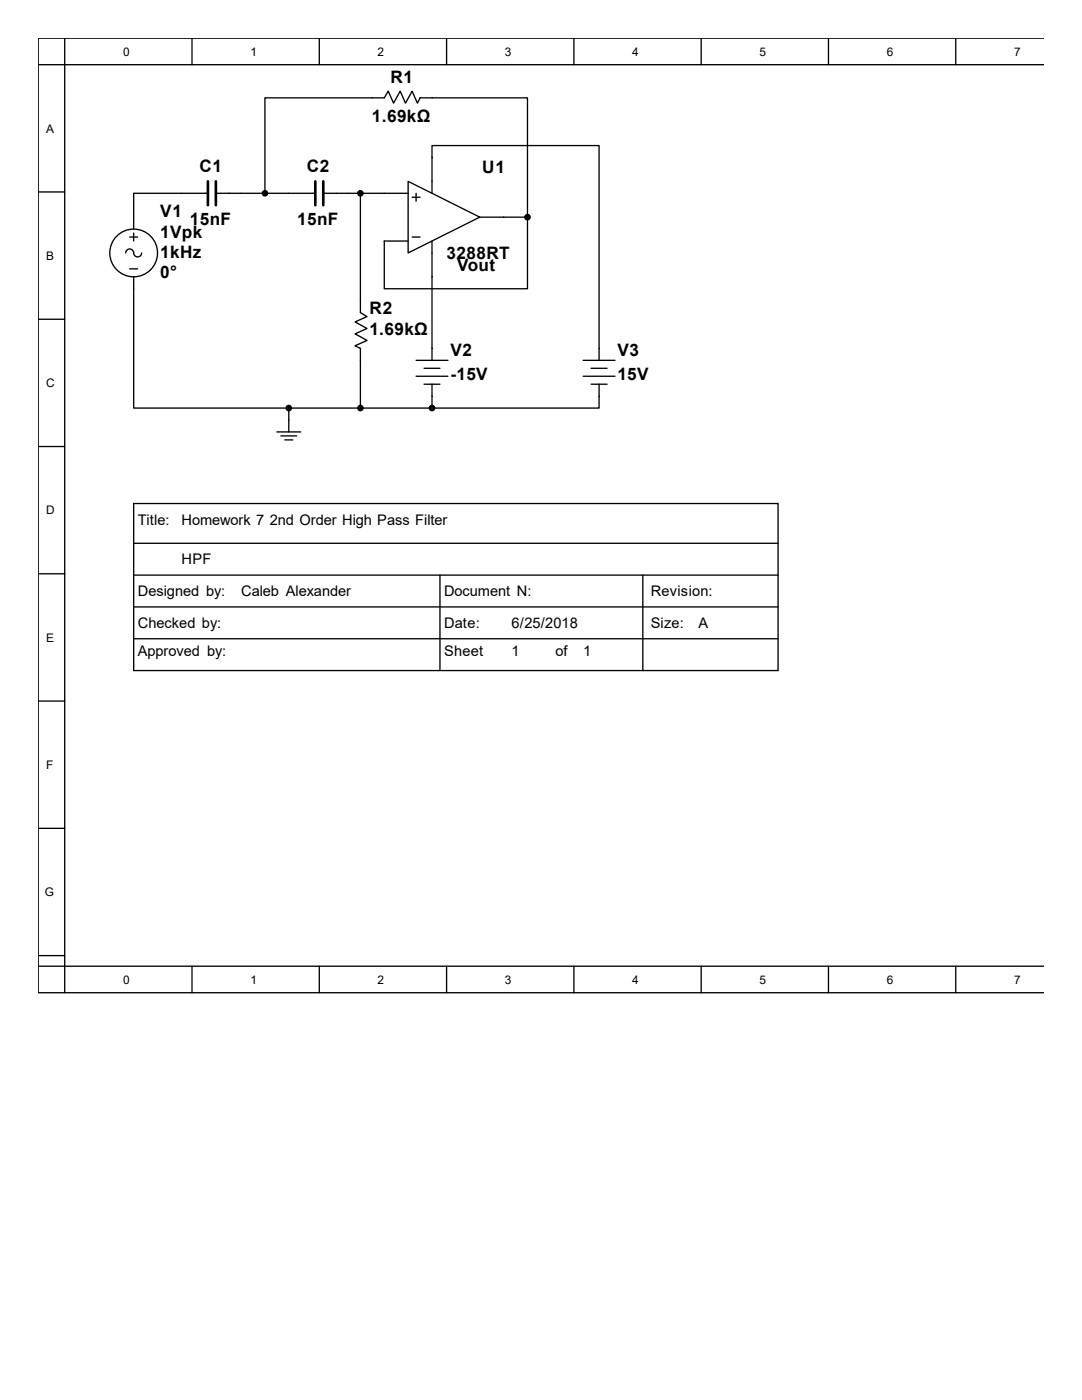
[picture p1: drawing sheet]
<svg xmlns="http://www.w3.org/2000/svg" width="216mm" height="279mm" viewBox="0 0 216 279" stroke-linecap="round" stroke-linejoin="round" font-family="sans-serif">
<g fill="none" stroke="#000" stroke-width=".26">
<path d="M7.6 12.9h200.7M12.9 7.6v190.5M38.3 7.6v5.3M63.7 7.6v5.3M89.1 7.6v5.3M114.5 7.6v5.3M139.9 7.6v5.3M165.3 7.6v5.3M190.7 7.6v5.3M208.3 7.6h-200.7v190.5h200.7M7.6 38.3h5.3M41.5 38.6h-14.8v7.1"/>
<path d="M43.1 38.6h19.8M52.9 38.6v-19.1h23.8l.8-1.3 1 2.4 1.4-2.4 1 2.4 1.3-2.4 1.1 2.4 .5-1.1h21.5v23.8M64.5 38.6h16.9M71.9 38.6v23.8l1.3 .8-2.3 1 2.3 1.4-2.3 1 2.3 1.3-2.3 1.1 1 .5v11.9M81.4 36.2l14.3 7.1-14.3 7.2zM82.2 39.4h1.6M83 38.6v1.6M86.2 38.6v-9.5h33.3v42.8M25.9 47.3h1.6M25.9 53.7h1.6M26.7 55.2v26.2h30.9M26.7 46.5v1.6"/>
<path d="M28.3 50.5a.79 .79 0 0 1-.8 .8 .79 .79 0 0 1-.8-.8 .79 .79 0 0 0-.8-.8 .79 .79 0 0 0-.8 .8M82.2 47.3h1.6M86.2 48.1v23.8M95.7 43.3h9.6M105.3 43.3v14.3h-28.6v-9.5h4.7M7.6 63.7h5.3M83 71.9h6.4M83 75.1h6.4M84.6 73.5h3.2M84.6 76.7h3.2M86.2 76.7v4.7M116.4 71.9h6.3"/>
<path d="M116.4 75.1h6.3M118 73.5h3.1M118 76.7h3.1M119.5 76.7v4.7h-33.3M7.6 89.1h5.3M55.2 86.2h4.8M56 87h3.2M56.8 87.8h1.6M57.6 81.4v4.8M57.6 81.4h28.6M7.6 114.5h5.3M26.7 100.5h128.6v33.3h-128.6z"/>
<path d="M26.7 108.4h128.6M26.7 114.8h128.6M87.8 114.8v19M128.3 114.8v19M7.6 139.9h5.3M26.7 121.1h128.6M26.7 127.5h128.6M7.6 165.3h5.3M7.6 190.7h5.3M7.6 192.8h200.7M38.3 192.8v5.3M63.7 192.8v5.3"/>
<path d="M89.1 192.8v5.3M114.5 192.8v5.3M139.9 192.8v5.3M165.3 192.8v5.3M190.7 192.8v5.3"/>
<circle cx="26.7" cy="50.5" r="4.8"/>
</g>
<g fill="#000" stroke="#000" stroke-width=".26">
<circle cx="52.9" cy="38.6" r=".53"/>
<circle cx="71.9" cy="38.6" r=".53"/>
<circle cx="105.3" cy="43.3" r=".53"/>
<circle cx="57.6" cy="81.4" r=".53"/>
<circle cx="71.9" cy="81.4" r=".53"/>
<circle cx="86.2" cy="81.4" r=".53"/>
</g>
<path d="M41.5 36.2v4.8M43.1 36.2v4.8M62.9 36.2v4.8M64.5 36.2v4.8" fill="none" stroke="#000" stroke-width=".53"/>
<g font-size="3.4">
<text x="77.9" y="16.6">R1</text>
<text x="74.2" y="24.3">1.69kΩ</text>
<text x="39.8" y="34.3">C1</text>
<text x="61.2" y="34.3">C2</text>
<text x="96.2" y="34.5">U1</text>
<text x="32" y="43.3">V1</text>
<text x="32" y="47.5">1Vpk</text>
<text x="37.9" y="44.9">15nF</text>
<text x="59.3" y="44.9">15nF</text>
<text x="32" y="51.5">1kHz</text>
<text x="89.1" y="51.8">3288RT</text>
<text x="32" y="55.4">0°</text>
<text x="91.2" y="54.1">Vout</text>
<text x="73.7" y="62.6">R2</text>
<text x="73.7" y="66.8">1.69kΩ</text>
<text x="89.9" y="71.1">V2</text>
<text x="123.2" y="71.1">V3</text>
<text x="89.9" y="75.8">-15V</text>
<text x="123.2" y="75.8">15V</text>
</g>
<g font-size="2.9">
<text x="27.5" y="104.7">Title:</text>
<text x="36.2" y="104.7">Homework 7 2nd Order High Pass Filter</text>
<text x="36.2" y="112.6">HPF</text>
<text x="27.5" y="119">Designed by:</text>
<text x="48.1" y="119">Caleb Alexander</text>
<text x="88.6" y="119">Document N:</text>
<text x="129.9" y="119">Revision:</text>
<text x="27.5" y="125.3">Checked by:</text>
<text x="88.6" y="125.3">Date:</text>
<text x="102.1" y="125.3">6/25/2018</text>
<text x="129.9" y="125.3">Size:</text>
<text x="139.4" y="125.3">A</text>
<text x="27.5" y="130.9">Approved by:</text>
<text x="88.6" y="130.9">Sheet</text>
<text x="102.1" y="130.9">1</text>
<text x="110.8" y="130.9">of</text>
<text x="116.4" y="130.9">1</text>
</g>
<g font-size="2.4">
<text x="24.6" y="11.1">0</text>
<text x="50" y="11.1">1</text>
<text x="75.4" y="11.1">2</text>
<text x="100.8" y="11.1">3</text>
<text x="126.2" y="11.1">4</text>
<text x="151.6" y="11.1">5</text>
<text x="177" y="11.1">6</text>
<text x="202.4" y="11.1">7</text>
<text x="9.2" y="26.5">A</text>
<text x="9.2" y="51.9">B</text>
<text x="9.2" y="77.3">C</text>
<text x="9.2" y="102.7">D</text>
<text x="9.2" y="128.1">E</text>
<text x="9.2" y="153.5">F</text>
<text x="8.9" y="178.9">G</text>
<text x="24.6" y="196.3">0</text>
<text x="50" y="196.3">1</text>
<text x="75.4" y="196.3">2</text>
<text x="100.8" y="196.3">3</text>
<text x="126.2" y="196.3">4</text>
<text x="151.6" y="196.3">5</text>
<text x="177" y="196.3">6</text>
<text x="202.4" y="196.3">7</text>
</g>
</svg>
